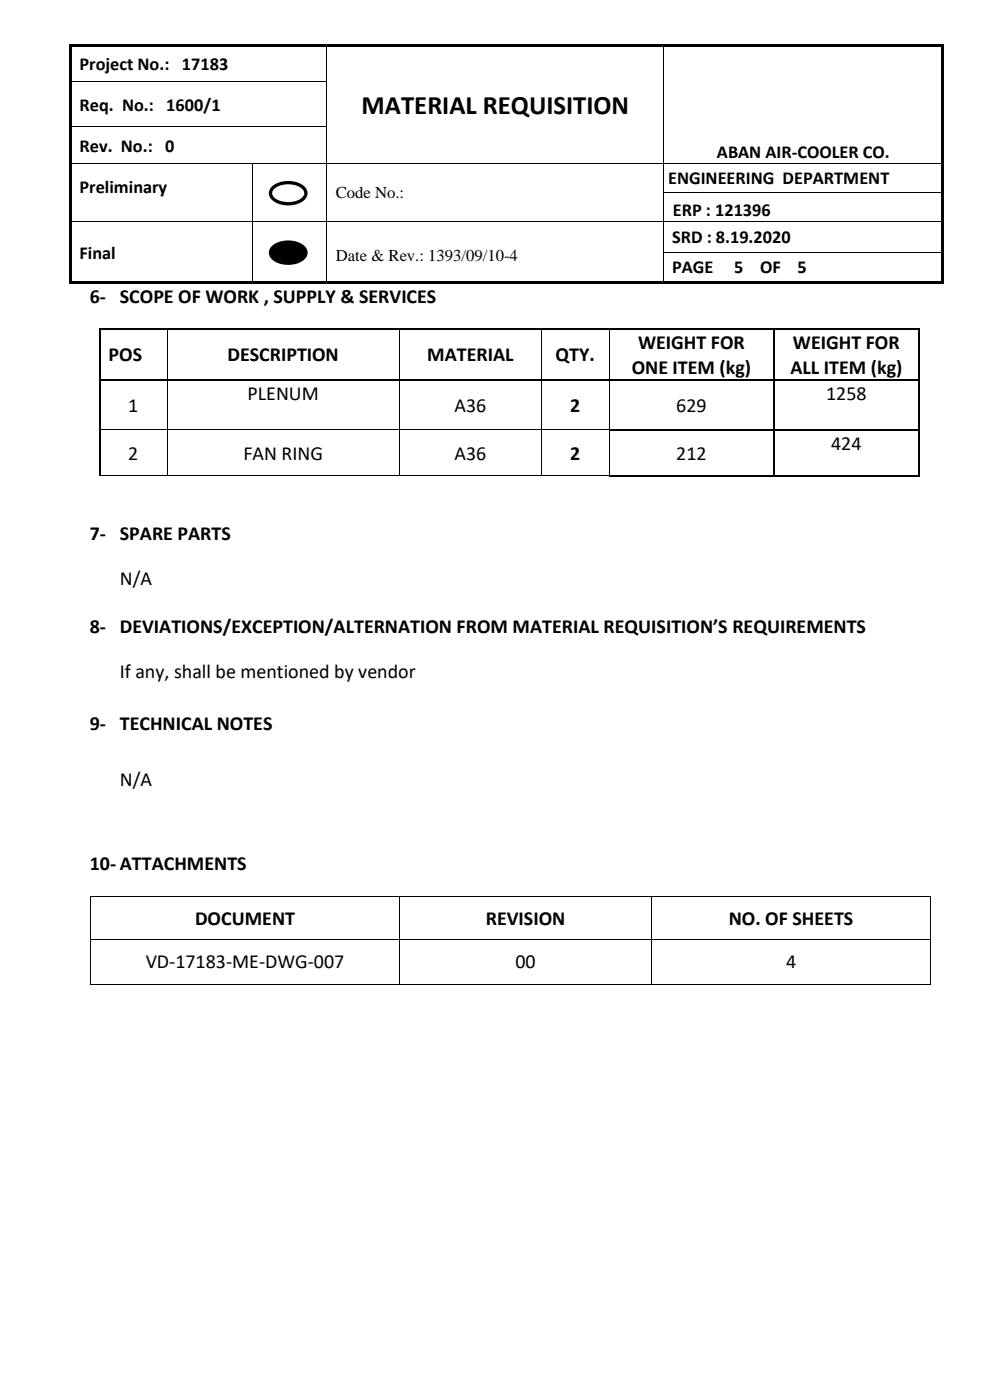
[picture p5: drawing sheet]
<svg xmlns="http://www.w3.org/2000/svg" width="210mm" height="297mm" viewBox="0 0 210 297" stroke-linecap="round" stroke-linejoin="round" font-family="sans-serif">
<g fill="#000">
<path d="M14.7 9.3h.5v.5h-.5z" fill-rule="evenodd"/>
<path d="M14.7 9.3h.5v.5h-.5z" fill-rule="evenodd"/>
<path d="M14.7 9.8h.5v7.4h-.5z" fill-rule="evenodd"/>
<path d="M14.7 17.2h.5v.5h-.5z" fill-rule="evenodd"/>
<path d="M15.2 9.3h54v.5h-54z" fill-rule="evenodd"/>
<path d="M69.2 9.3h.5v.5h-.5z" fill-rule="evenodd"/>
<path d="M69.2 17.2h.1v.5h-.1z" fill-rule="evenodd"/>
<path d="M69.7 9.3h70.9v.5h-70.9z" fill-rule="evenodd"/>
<path d="M140.6 9.3h.6v.5h-.6z" fill-rule="evenodd"/>
<path d="M140.6 17.2h.2v.5h-.2z" fill-rule="evenodd"/>
<path d="M141.2 9.3h58.4v.5h-58.4z" fill-rule="evenodd"/>
<path d="M199.6 9.3h.5v.5h-.5z" fill-rule="evenodd"/>
<path d="M199.6 9.3h.5v.5h-.5z" fill-rule="evenodd"/>
<path d="M199.6 9.8h.5v7.4h-.5z" fill-rule="evenodd"/>
<path d="M199.6 17.2h.5v.5h-.5z" fill-rule="evenodd"/>
<path d="M14.7 17.7h.5v8.9h-.5z" fill-rule="evenodd"/>
<path d="M14.7 26.6h.5v.6h-.5z" fill-rule="evenodd"/>
<path d="M14.7 27.2h.5v7.3h-.5z" fill-rule="evenodd"/>
<path d="M14.7 34.5h.5v.2h-.5z" fill-rule="evenodd"/>
<path d="M53.5 34.5h.2v.2h-.2z" fill-rule="evenodd"/>
<path d="M69.2 26.6h.1v.6h-.1z" fill-rule="evenodd"/>
<path d="M69.2 34.5h.1v.2h-.1z" fill-rule="evenodd"/>
<path d="M140.6 26.6h.2v.6h-.2z" fill-rule="evenodd"/>
<path d="M140.6 34.5h.2v.2h-.2z" fill-rule="evenodd"/>
<path d="M199.6 17.7h.5v8.9h-.5z" fill-rule="evenodd"/>
<path d="M199.6 26.6h.5v.6h-.5z" fill-rule="evenodd"/>
<path d="M199.6 27.2h.5v7.3h-.5z" fill-rule="evenodd"/>
<path d="M199.6 34.5h.5v.2h-.5z" fill-rule="evenodd"/>
<path d="M14.7 34.7h.5v6.1h-.5z" fill-rule="evenodd"/>
<path d="M14.7 40.8h.5v.2h-.5z" fill-rule="evenodd"/>
<path d="M14.7 41h.5v5.8h-.5z" fill-rule="evenodd"/>
<path d="M14.7 46.8h.5v.2h-.5z" fill-rule="evenodd"/>
<path d="M14.7 47h.5v6.4h-.5z" fill-rule="evenodd"/>
<path d="M14.7 53.4h.5v.2h-.5z" fill-rule="evenodd"/>
<path d="M14.7 53.6h.5v6.1h-.5z" fill-rule="evenodd"/>
<path d="M53.5 40.8h.2v.2h-.2z" fill-rule="evenodd"/>
<path d="M53.5 46.8h.2v.2h-.2z" fill-rule="evenodd"/>
<path d="M53.5 53.4h.2v.2h-.2z" fill-rule="evenodd"/>
<path d="M57.7 52.6a5.2 5.2 0 0 1 6.8 0 1.73 1.73 0 0 1-1.1 2.8 5.3 5.3 0 0 1-5.7-.8 1.46 1.46 0 0 1 0-2z" fill-rule="evenodd"/>
<path d="M69.2 40.8h.1v.2h-.1z" fill-rule="evenodd"/>
<path d="M69.2 46.8h.1v.2h-.1z" fill-rule="evenodd"/>
<path d="M69.2 53.4h.1v.2h-.1z" fill-rule="evenodd"/>
<path d="M140.6 40.8h.2v.2h-.2z" fill-rule="evenodd"/>
<path d="M140.6 46.8h.2v.2h-.2z" fill-rule="evenodd"/>
<path d="M140.6 53.4h.2v.2h-.2z" fill-rule="evenodd"/>
<path d="M199.6 34.7h.5v6.1h-.5z" fill-rule="evenodd"/>
<path d="M199.6 40.8h.5v.2h-.5z" fill-rule="evenodd"/>
<path d="M199.6 41h.5v5.8h-.5z" fill-rule="evenodd"/>
<path d="M199.6 46.8h.5v.2h-.5z" fill-rule="evenodd"/>
<path d="M199.6 47h.5v6.4h-.5z" fill-rule="evenodd"/>
<path d="M199.6 53.4h.5v.2h-.5z" fill-rule="evenodd"/>
<path d="M199.6 53.6h.5v6.1h-.5z" fill-rule="evenodd"/>
<path d="M14.7 59.7h.5v.5h-.5z" fill-rule="evenodd"/>
<path d="M14.7 59.7h.5v.5h-.5z" fill-rule="evenodd"/>
<path d="M15.2 59.7h38.3v.5h-38.3z" fill-rule="evenodd"/>
<path d="M53.5 59.7h.5v.5h-.5z" fill-rule="evenodd"/>
<path d="M54 59.7h15.2v.5h-15.2z" fill-rule="evenodd"/>
<path d="M69.2 59.7h.5v.5h-.5z" fill-rule="evenodd"/>
<path d="M69.7 59.7h70.9v.5h-70.9z" fill-rule="evenodd"/>
<path d="M140.6 59.7h.6v.5h-.6z" fill-rule="evenodd"/>
<path d="M141.2 59.7h58.4v.5h-58.4z" fill-rule="evenodd"/>
<path d="M199.6 59.7h.5v.5h-.5z" fill-rule="evenodd"/>
<path d="M199.6 59.7h.5v.5h-.5z" fill-rule="evenodd"/>
</g>
<g fill="none" stroke="#000" stroke-width=".21">
<path d="M15.2 17.3h54M69.3 9.8v7.4M69.3 17.7v8.9M140.7 9.8v7.4M140.7 17.7v8.9M15.2 26.7h54M15.2 34.6h38.3M53.6 34.7v6.1M53.7 34.6h15.5M69.3 27.2v7.3M69.3 34.7v6.1M69.3 34.6h71.3"/>
<path d="M140.7 27.2v7.3M140.7 34.7v6.1M140.8 34.6h58.8M15.2 46.9h38.3M53.6 41v5.8M53.6 47v6.4M53.6 53.6v6.1M53.7 46.9h15.5M69.3 41v5.8M69.3 47v6.4M69.3 53.6v6.1M69.3 46.9h71.3"/>
<path d="M140.7 41v5.8M140.7 47v6.4M140.7 53.6v6.1M140.8 40.9h58.8M140.8 46.9h58.8M140.8 53.5h58.8"/>
</g>
<path d="M57.7 52.6a5.2 5.2 0 0 1 6.8 0 1.73 1.73 0 0 1-1.1 2.8 5.3 5.3 0 0 1-5.7-.8 1.46 1.46 0 0 1 0-2z" fill="none" stroke="#000" stroke-width=".71" stroke-linecap="butt"/>
<path d="M57.7 40a5.2 5.2 0 0 1 6.8 0 1.73 1.73 0 0 1-1.1 2.7 5.3 5.3 0 0 1-5.7-.7 1.46 1.46 0 0 1 0-2z" fill-rule="evenodd" fill="#fff"/>
<path d="M57.7 40a5.2 5.2 0 0 1 6.8 0 1.73 1.73 0 0 1-1.1 2.7 5.3 5.3 0 0 1-5.7-.7 1.46 1.46 0 0 1 0-2z" fill="none" stroke="#000" stroke-width=".71" stroke-linecap="butt"/>
<g fill="#000">
<path d="M21 69.7h.3v.4h-.3z" fill-rule="evenodd"/>
<path d="M21 69.7h.3v.4h-.3z" fill-rule="evenodd"/>
<path d="M35.3 70.1h.2z" fill-rule="evenodd"/>
<path d="M35.3 69.7h.4v.4h-.4z" fill-rule="evenodd"/>
<path d="M84.5 70.1h.2z" fill-rule="evenodd"/>
<path d="M84.5 69.7h.4v.4h-.4z" fill-rule="evenodd"/>
<path d="M114.7 70.1h.2z" fill-rule="evenodd"/>
<path d="M114.7 69.7h.3v.4h-.3z" fill-rule="evenodd"/>
<path d="M129 70.1h.2z" fill-rule="evenodd"/>
<path d="M129 69.7h.3v.4h-.3z" fill-rule="evenodd"/>
<path d="M163.8 70.1h.4z" fill-rule="evenodd"/>
<path d="M163.8 69.7h.4v.4h-.4z" fill-rule="evenodd"/>
<path d="M194.6 69.7h.3v.4h-.3z" fill-rule="evenodd"/>
<path d="M194.6 69.7h.3v.4h-.3z" fill-rule="evenodd"/>
<path d="M21 80.4h.3v.4h-.3z" fill-rule="evenodd"/>
<path d="M21 91.1h.3v.4h-.3z" fill-rule="evenodd"/>
<path d="M35.3 80.8h.2z" fill-rule="evenodd"/>
<path d="M35.3 80.4h.4v.4h-.4z" fill-rule="evenodd"/>
<path d="M35.3 91.1h.2v.4h-.2z" fill-rule="evenodd"/>
<path d="M84.5 80.8h.2z" fill-rule="evenodd"/>
<path d="M84.5 80.4h.4v.4h-.4z" fill-rule="evenodd"/>
<path d="M84.5 91.1h.2v.4h-.2z" fill-rule="evenodd"/>
<path d="M114.7 80.8h.2z" fill-rule="evenodd"/>
<path d="M114.7 80.4h.3v.4h-.3z" fill-rule="evenodd"/>
<path d="M114.7 91.1h.2v.4h-.2z" fill-rule="evenodd"/>
<path d="M129 80.8h.2z" fill-rule="evenodd"/>
<path d="M129 80.4h.3v.4h-.3z" fill-rule="evenodd"/>
<path d="M129 91.1h.2v.4h-.2z" fill-rule="evenodd"/>
<path d="M163.8 80.4h.4v.4h-.4z" fill-rule="evenodd"/>
<path d="M163.8 91.1h.4v.4h-.4z" fill-rule="evenodd"/>
<path d="M194.6 80.4h.3v.4h-.3z" fill-rule="evenodd"/>
<path d="M194.6 91.1h.3v.4h-.3z" fill-rule="evenodd"/>
<path d="M35.3 100.7h.2v.2h-.2z" fill-rule="evenodd"/>
<path d="M84.5 100.7h.2v.2h-.2z" fill-rule="evenodd"/>
<path d="M114.7 100.7h.2v.2h-.2z" fill-rule="evenodd"/>
<path d="M129 100.7h.2v.2h-.2z" fill-rule="evenodd"/>
<path d="M129 100.7h.2v.2h-.2z" fill-rule="evenodd"/>
<path d="M163.8 100.7h.4v.4h-.4z" fill-rule="evenodd"/>
<path d="M194.6 100.7h.3v.4h-.3z" fill-rule="evenodd"/>
<path d="M194.6 100.7h.3v.4h-.3z" fill-rule="evenodd"/>
<path d="M19 190.1h.2v.2h-.2z" fill-rule="evenodd"/>
<path d="M19 190.1h.2v.2h-.2z" fill-rule="evenodd"/>
<path d="M19 199.2h.2v.1h-.2z" fill-rule="evenodd"/>
<path d="M84.7 190.1h.1v.2h-.1z" fill-rule="evenodd"/>
<path d="M84.7 199.2h.1v.1h-.1z" fill-rule="evenodd"/>
<path d="M138 190.1h.2v.2h-.2z" fill-rule="evenodd"/>
<path d="M138 199.2h.2v.1h-.2z" fill-rule="evenodd"/>
<path d="M197.2 190.1h.1v.2h-.1z" fill-rule="evenodd"/>
<path d="M197.2 190.1h.1v.2h-.1z" fill-rule="evenodd"/>
<path d="M197.2 199.2h.1v.1h-.1z" fill-rule="evenodd"/>
<path d="M19 208.7h.2v.2h-.2z" fill-rule="evenodd"/>
<path d="M19 208.7h.2v.2h-.2z" fill-rule="evenodd"/>
<path d="M84.7 208.7h.1v.2h-.1z" fill-rule="evenodd"/>
<path d="M138 208.7h.2v.2h-.2z" fill-rule="evenodd"/>
<path d="M197.2 208.7h.1v.2h-.1z" fill-rule="evenodd"/>
<path d="M197.2 208.7h.1v.2h-.1z" fill-rule="evenodd"/>
</g>
<g fill="none" stroke="#000" stroke-width=".34">
<path d="M21.1 70.1v10.3M21.3 69.9h14M35.7 69.9h48.8M84.9 69.9h29.8M115 69.9h14M129.3 69.9h34.5M164 70.1v10.3M164.2 69.9h30.4M194.8 70.1v10.3M21.1 80.8v10.3M21.1 91.5v9.2M21.3 80.6h14"/>
<path d="M35.7 80.6h48.8M84.9 80.6h29.8M115 80.6h14M129.2 91.3h34.6M129.3 80.6h34.5M164 80.8v10.3M164 91.5v9.2M164.2 80.6h30.4M164.2 91.3h30.4M194.8 80.8v10.3M194.8 91.5v9.2M129.2 100.9h34.6"/>
<path d="M164.2 100.9h30.4"/>
</g>
<g fill="none" stroke="#000" stroke-width=".21">
<path d="M35.4 70.1v10.3M84.6 70.1v10.3M114.8 70.1v10.3M129.1 70.1v10.3M21.3 91.2h14M35.4 80.8v10.3M35.4 91.5v9.2M35.5 91.2h49M84.6 80.8v10.3M84.6 91.5v9.2M84.7 91.2h30M114.8 80.8v10.3"/>
<path d="M114.8 91.5v9.2M114.9 91.2h14.1M129.1 80.8v10.3M129.1 91.5v9.2M21 100.8h14.3M35.5 100.8h49M84.7 100.8h30M114.9 100.8h14.1M19.1 190.3v8.9M19.1 199.3v9.4M19.2 190.2h65.5M19.2 199.3h65.5"/>
<path d="M84.7 190.3v8.9M84.7 199.3v9.4M84.8 190.2h53.2M84.8 199.3h53.2M138.1 190.3v8.9M138.1 199.3v9.4M138.2 190.2h59M138.2 199.3h59M197.2 190.3v8.9M197.2 199.3v9.4M19.2 208.8h65.5M84.8 208.8h53.2"/>
<path d="M138.2 208.8h59"/>
</g>
<path d="M46.6 213.5h5.8v7.4h-5.8z" fill-rule="evenodd" fill="#fff"/>
<text font-size="5.7" x="76.7" y="24.2">MATERIAL REQUISITION</text>
<g font-size="4.2">
<text x="19" y="64.3">6- SCOPE OF WORK , SUPPLY &amp; SERVICES</text>
<text x="23" y="76.7">POS</text>
<text x="48.2" y="76.7">DESCRIPTION</text>
<text x="90.6" y="76.7">MATERIAL</text>
<text x="117.8" y="76.7">QTY.</text>
<text x="135.2" y="74.1">WEIGHT FOR</text>
<text x="168.1" y="74.1">WEIGHT FOR</text>
<text x="133.9" y="79.3">ONE ITEM (kg)</text>
<text x="167.5" y="79.3">ALL ITEM (kg)</text>
<text x="27.2" y="87.4">1</text>
<text x="52.5" y="84.8">PLENUM</text>
<text x="96.3" y="87.4">A36</text>
<text x="120.9" y="87.4">2</text>
<text x="143.3" y="87.4">629</text>
<text x="175.1" y="84.8">1258</text>
<text x="176.2" y="95.5">424</text>
<text x="27.2" y="97.5">2</text>
<text x="51.6" y="97.5">FAN RING</text>
<text x="96.3" y="97.5">A36</text>
<text x="120.9" y="97.5">2</text>
<text x="143.3" y="97.5">212</text>
<text x="19" y="114.6">7- SPARE PARTS</text>
<text x="25.4" y="124">N/A</text>
<text x="19" y="134.4">8- DEVIATIONS/EXCEPTION/ALTERNATION FROM MATERIAL REQUISITION’S REQUIREMENTS</text>
<text x="25.4" y="143.8">If any, shall be mentioned by vendor</text>
<text x="19" y="155">9- TECHNICAL NOTES</text>
<text x="25.4" y="166.8">N/A</text>
<text x="19" y="184.7">10- ATTACHMENTS</text>
<text x="41.3" y="196.2">DOCUMENT</text>
<text x="103" y="196.2">REVISION</text>
<text x="154.5" y="196.2">NO. OF SHEETS</text>
<text x="30.9" y="205.5">VD-17183-ME-DWG-007</text>
<text x="109.2" y="205.5">00</text>
<text x="166.6" y="205.5">4</text>
</g>
<g font-size="3.9">
<text x="16.9" y="14.8">Project No.: 17183</text>
<text x="16.9" y="23.5">Req. No.: 1600/1</text>
<text x="16.9" y="32.2">Rev. No.: 0</text>
<text x="151.9" y="33.5">ABAN AIR-COOLER CO.</text>
<text x="16.9" y="41">Preliminary</text>
<text x="141.6" y="39.1">ENGINEERING DEPARTMENT</text>
<text x="142.6" y="45.8">ERP : 121396</text>
<text x="142.5" y="51.5">SRD : 8.19.2020</text>
<text x="16.9" y="54.8">Final</text>
<text x="142.5" y="58">PAGE</text>
<text x="155.6" y="58">5</text>
<text x="161.1" y="58">OF</text>
<text x="169" y="58">5</text>
</g>
<g font-size="3.5">
<text x="71.2" y="42">Code No.:</text>
<text x="71.2" y="55.3">Date &amp; Rev.: 1393/09/10-4</text>
</g>
</svg>
